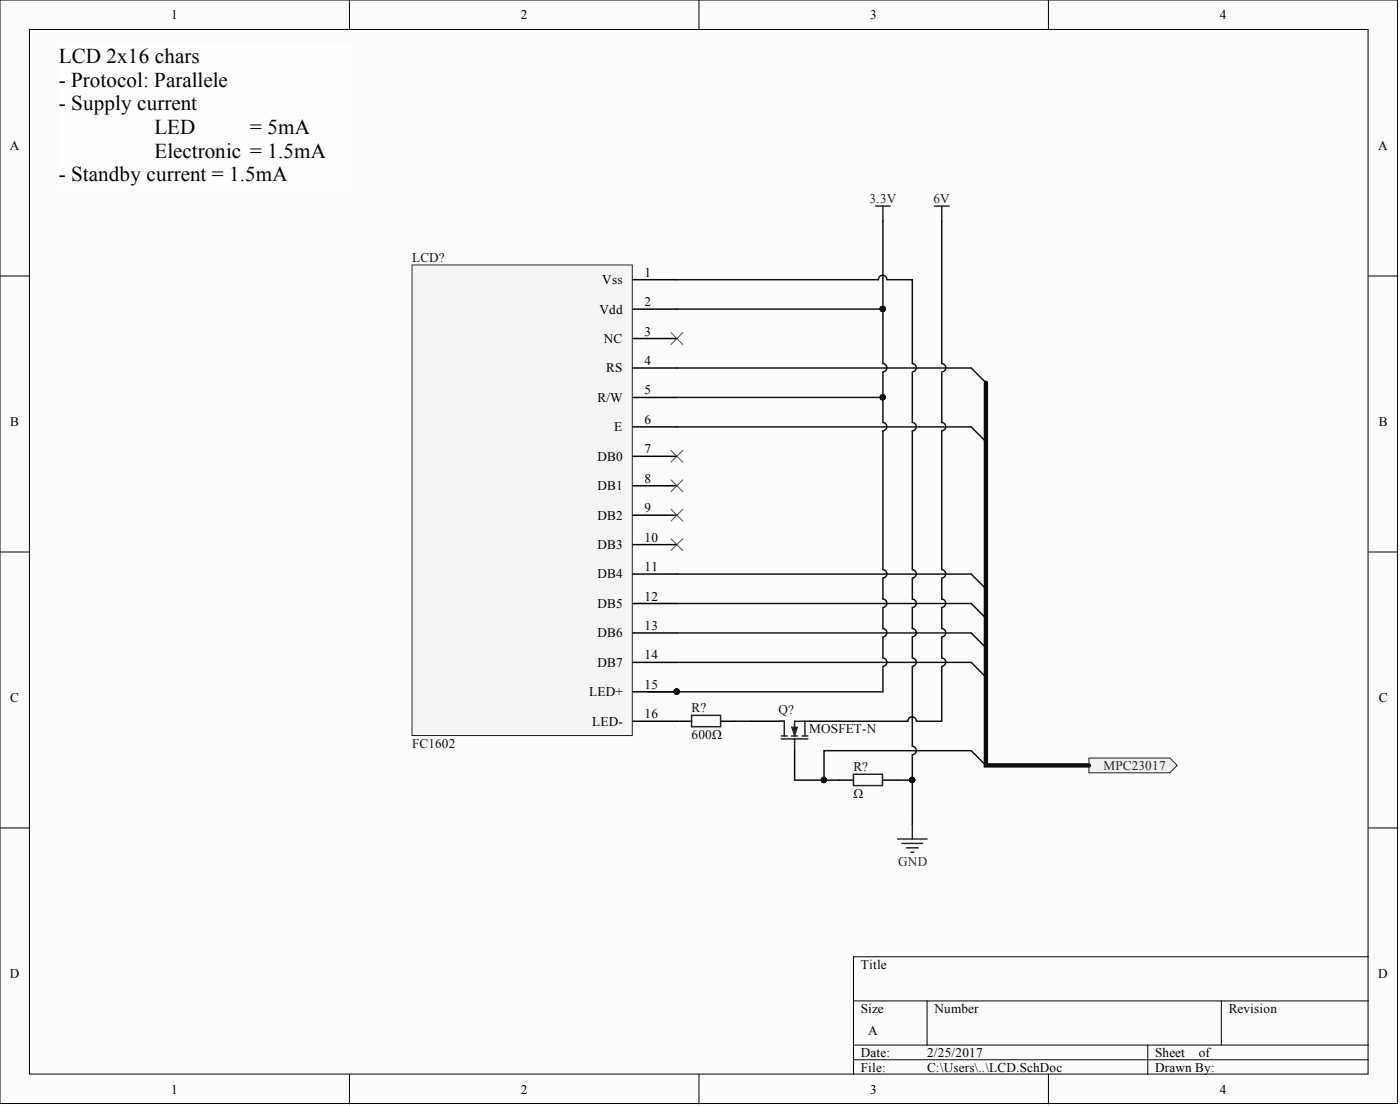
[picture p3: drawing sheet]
<svg xmlns="http://www.w3.org/2000/svg" width="241mm" height="190mm" viewBox="0 0 241 190" stroke-linecap="round" stroke-linejoin="round" font-family="sans-serif">
<g fill="#fcfcfc" stroke="#000" stroke-width=".17">
<path d="M0 0h240.9v190.1h-240.9z"/>
<path d="M5.1 5.1h230.7v179.9h-230.7z"/>
</g>
<g fill="none" stroke="#000" stroke-width=".17">
<path d="M60.2 0v5.1M120.5 0v5.1M180.7 0v5.1M0 47.5h5.1M235.9 47.5h5M0 95.1h5.1M235.9 95.1h5M0 142.6h5.1M235.9 142.6h5M147.1 172.4h88.8M159.8 172.4v7.6M210.5 172.4v7.6"/>
<path d="M235.9 164.8h-88.8v20.3M60.2 185.1v5M120.5 185.1v5M147.1 180h88.8M147.1 182.5h88.8M180.7 185.1v5M197.8 180v5.1"/>
</g>
<path d="M71 45.6h38v81.1h-38z" fill="#f5f5f5" stroke="#262626" stroke-width=".17"/>
<g fill="none" stroke="#000" stroke-width=".25">
<path d="M109.1 48.2h7.6M109.1 53.2h7.6M109.1 58.3h7.6M109.1 63.4h7.6M109.1 68.5h7.6M109.1 73.5h7.6M109.1 78.6h7.6M109.1 83.7h7.6M109.1 88.7h7.6M109.1 93.8h7.6M109.1 98.9h7.6M109.1 103.9h7.6"/>
<path d="M109.1 109h7.6M109.1 114.1h7.6M109.1 119.2h7.6M109.1 124.2h10.1M124.3 124.2h2.5M129.3 124.2h5.1M137 129.3v5.1M139.5 124.2h5.1"/>
</g>
<circle cx="116.6" cy="119.1" r=".47" fill="#0e0e0e" stroke="#0e0e0e" stroke-width=".17"/>
<path d="M150.9 35.5h2.5M152.2 35.5v2.5M154.7 144.5h5.1M155.5 145.3h3.5M156.2 146h2.1M157 146.8h.5M157.2 142v2.5" fill="none" stroke="#262626" stroke-width=".25"/>
<path d="M167.4 73.5l2.5 2.6M167.4 63.4l2.5 2.5M167.4 98.9l2.5 2.5M167.4 114.1l2.5 2.5M167.4 109l2.5 2.6M167.4 103.9l2.5 2.6M167.4 129.3l2.5 2.5" fill="none" stroke="#0e0e0e" stroke-width=".25"/>
<path d="M119.2 123.2h5v2h-5zM134.4 124.2h.8v2.6M134.7 127.3h4.5M134.7 126.8h1M136.4 126.8h1.1M137 127.3v2M138.2 126.8h1M138.7 124.2v2.6M139.5 124.2h-2.5v2.6" fill="none" stroke="#1c1c1c" stroke-width=".25"/>
<path d="M115.7 57.3l2 2M117.7 57.3l-2 2M115.7 77.6l2 2M117.7 77.6l-2 2M115.7 82.7l2 2M115.7 87.7l2 2.1M115.7 92.8l2 2M117.7 82.7l-2 2M117.7 87.7l-2 2.1M117.7 92.8l-2 2" fill="none" stroke="#4c4c4c" stroke-width=".17"/>
<path d="M136.4 125.2h1.1l-.5 1.6z" fill="#1c1c1c" stroke="#1c1c1c" stroke-width=".17"/>
<path d="M187.7 130.6h13.9l1.3 1.2-1.3 1.3h-13.9z" fill-rule="evenodd" fill="#f0f0f0" stroke="#262626" stroke-width=".17"/>
<path d="M144.6 134.4h2.5M152.2 134.4h2.5" fill="none" stroke="#000" stroke-width=".25"/>
<path d="M147.1 133.4h5v1.9h-5z" fill="none" stroke="#1c1c1c" stroke-width=".25"/>
<path d="M10.1 7.6h50.7v25.3h-50.7z" fill="#fefefe" stroke="#fefefe" stroke-width=".17"/>
<path d="M161.1 35.5h2.5M162.3 35.5v2.5" fill="none" stroke="#262626" stroke-width=".25"/>
<g fill="none" stroke="#0e0e0e" stroke-width=".25">
<path d="M152.2 38v24.6a.72 .72 0 0 1 .7 .7 .72 .72 0 0 1-.7 .8M162.3 38v24.6a.72 .72 0 0 1 .7 .7 .72 .72 0 0 1-.7 .8M116.7 53.2h35.5M152.9 48.2a.72 .72 0 0 0-.8-.8 .72 .72 0 0 0-.7 .8h-34.7M152.9 48.2h4.3v14.4a.72 .72 0 0 1 .7 .7 .72 .72 0 0 1-.7 .8M116.7 68.5h35.5M116.7 63.4h50.7M116.7 73.5h50.7M152.2 64.1v8.7a.72 .72 0 0 1 .7 .7 .72 .72 0 0 1-.7 .7M152.2 74.3v23.8a.72 .72 0 0 1 .7 .7 .72 .72 0 0 1-.7 .8M157.2 74.3v23.8a.72 .72 0 0 1 .7 .7 .72 .72 0 0 1-.7 .8M157.2 64.1v8.7a.72 .72 0 0 1 .7 .7 .72 .72 0 0 1-.7 .7"/>
<path d="M162.3 64.1v8.7a.72 .72 0 0 1 .7 .7 .72 .72 0 0 1-.7 .7M162.3 74.3v23.8a.72 .72 0 0 1 .7 .7 .72 .72 0 0 1-.7 .8M116.7 98.9h50.7M152.2 99.6v3.6a.72 .72 0 0 1 .7 .7 .72 .72 0 0 1-.7 .7M157.2 99.6v3.6a.72 .72 0 0 1 .7 .7 .72 .72 0 0 1-.7 .7M162.3 99.6v3.6a.72 .72 0 0 1 .7 .7 .72 .72 0 0 1-.7 .7M116.7 103.9h50.7M116.7 109h50.7M116.7 114.1h50.7M152.2 104.7v3.6a.72 .72 0 0 1 .7 .7 .72 .72 0 0 1-.7 .7M152.2 109.8v3.5a.72 .72 0 0 1 .7 .8 .72 .72 0 0 1-.7 .7M152.2 114.9v4.3h-40.6"/>
<path d="M157.2 114.9v13.6a.72 .72 0 0 1 .7 .8 .72 .72 0 0 1-.7 .7M157.2 109.8v3.5a.72 .72 0 0 1 .7 .8 .72 .72 0 0 1-.7 .7M157.2 104.7v3.6a.72 .72 0 0 1 .7 .7 .72 .72 0 0 1-.7 .7M162.3 104.7v3.6a.72 .72 0 0 1 .7 .7 .72 .72 0 0 1-.7 .7M162.3 109.8v3.5a.72 .72 0 0 1 .7 .8 .72 .72 0 0 1-.7 .7M162.3 114.9v9.3h-4.3M126.8 124.2h2.5M142 134.4h2.6M154.7 134.4h2.5M157.2 130.1v11.9M157.9 124.2a.72 .72 0 0 0-.7-.7 .72 .72 0 0 0-.7 .7h-11.9M167.4 129.3h-25.4v5.1h-5"/>
</g>
<g fill="#0e0e0e" stroke="#0e0e0e" stroke-width=".17">
<circle cx="152.1" cy="53.2" r=".47"/>
<circle cx="152.1" cy="68.4" r=".47"/>
<circle cx="116.6" cy="119.1" r=".47"/>
<circle cx="142" cy="134.3" r=".47"/>
<circle cx="157.2" cy="134.3" r=".47"/>
</g>
<path d="M169.9 65.9v65.9h17.8" fill="none" stroke="#0e0e0e" stroke-width=".76"/>
<g font-size="3.6">
<text x="10.1" y="10.9">LCD 2x16 chars</text>
<text x="10.1" y="15">- Protocol: Parallele</text>
<text x="10.1" y="19">- Supply current</text>
<text x="26.6" y="23.1">LED</text>
<text x="43.1" y="23.1">= 5mA</text>
<text x="26.6" y="27.1">Electronic = 1.5mA</text>
<text x="10.1" y="31.2">- Standby current = 1.5mA</text>
</g>
<g font-size="2.3">
<text x="29.5" y="3.3">1</text>
<text x="89.8" y="3.3">2</text>
<text x="150" y="3.3">3</text>
<text x="210.3" y="3.3">4</text>
<text x="1.7" y="25.8">A</text>
<text x="237.6" y="25.8">A</text>
<text x="111.1" y="47.7">1</text>
<text x="103.8" y="48.9">Vss</text>
<text x="111.1" y="52.7">2</text>
<text x="103.3" y="54">Vdd</text>
<text x="104.1" y="59.1">NC</text>
<text x="111.1" y="57.8">3</text>
<text x="104.5" y="64.1">RS</text>
<text x="111.1" y="62.9">4</text>
<text x="103" y="69.2">R/W</text>
<text x="111.1" y="67.9">5</text>
<text x="1.8" y="73.4">B</text>
<text x="105.8" y="74.3">E</text>
<text x="111.1" y="73">6</text>
<text x="237.6" y="73.4">B</text>
<text x="103" y="79.4">DB0</text>
<text x="111.1" y="78.1">7</text>
<text x="111.1" y="83.2">8</text>
<text x="103" y="84.4">DB1</text>
<text x="103" y="89.5">DB2</text>
<text x="111.1" y="88.2">9</text>
<text x="103" y="94.6">DB3</text>
<text x="111.1" y="93.3">10</text>
<text x="103" y="99.6">DB4</text>
<text x="111.1" y="98.4">11</text>
<text x="103" y="104.7">DB5</text>
<text x="111.1" y="103.4">12</text>
<text x="103" y="109.8">DB6</text>
<text x="111.1" y="108.5">13</text>
<text x="111.1" y="113.6">14</text>
<text x="101.5" y="119.9">LED+</text>
<text x="103" y="114.9">DB7</text>
<text x="111.1" y="118.7">15</text>
<text x="1.8" y="120.9">C</text>
<text x="102" y="125">LED-</text>
<text x="111.1" y="123.7">16</text>
<text x="237.6" y="120.9">C</text>
<text x="148.4" y="166.8">Title</text>
<text x="1.7" y="168.4">D</text>
<text x="237.6" y="168.4">D</text>
<text x="148.4" y="174.4">Size</text>
<text x="149.6" y="178.2">A</text>
<text x="161.1" y="174.4">Number</text>
<text x="211.8" y="174.4">Revision</text>
<text x="148.4" y="182">Date:</text>
<text x="148.4" y="184.6">File:</text>
<text x="159.8" y="182">2/25/2017</text>
<text x="159.8" y="184.6">C:\Users\..\LCD.SchDoc</text>
<text x="199.1" y="182">Sheet</text>
<text x="199.1" y="184.6">Drawn By:</text>
<text x="206.6" y="182">of</text>
<text x="29.5" y="188.4">1</text>
<text x="89.8" y="188.4">2</text>
<text x="150" y="188.4">3</text>
<text x="210.3" y="188.4">4</text>
</g>
<g font-size="2.3" fill="#262626">
<text x="149.9" y="35">3.3V</text>
<text x="160.9" y="35">6V</text>
<text x="190.2" y="132.6">MPC23017</text>
<text x="154.8" y="149.1">GND</text>
</g>
<g font-size="2.3" fill="#0e0e0e">
<text x="71" y="45.1">LCD?</text>
<text x="119.2" y="122.7">R?</text>
<text x="134.2" y="123">Q?</text>
<text x="71" y="128.8">FC1602</text>
<text x="119.2" y="127.3">600Ω</text>
<text x="139.5" y="126.3">MOSFET-N</text>
<text x="147.1" y="132.9">R?</text>
<text x="147.1" y="137.4">Ω</text>
</g>
</svg>
